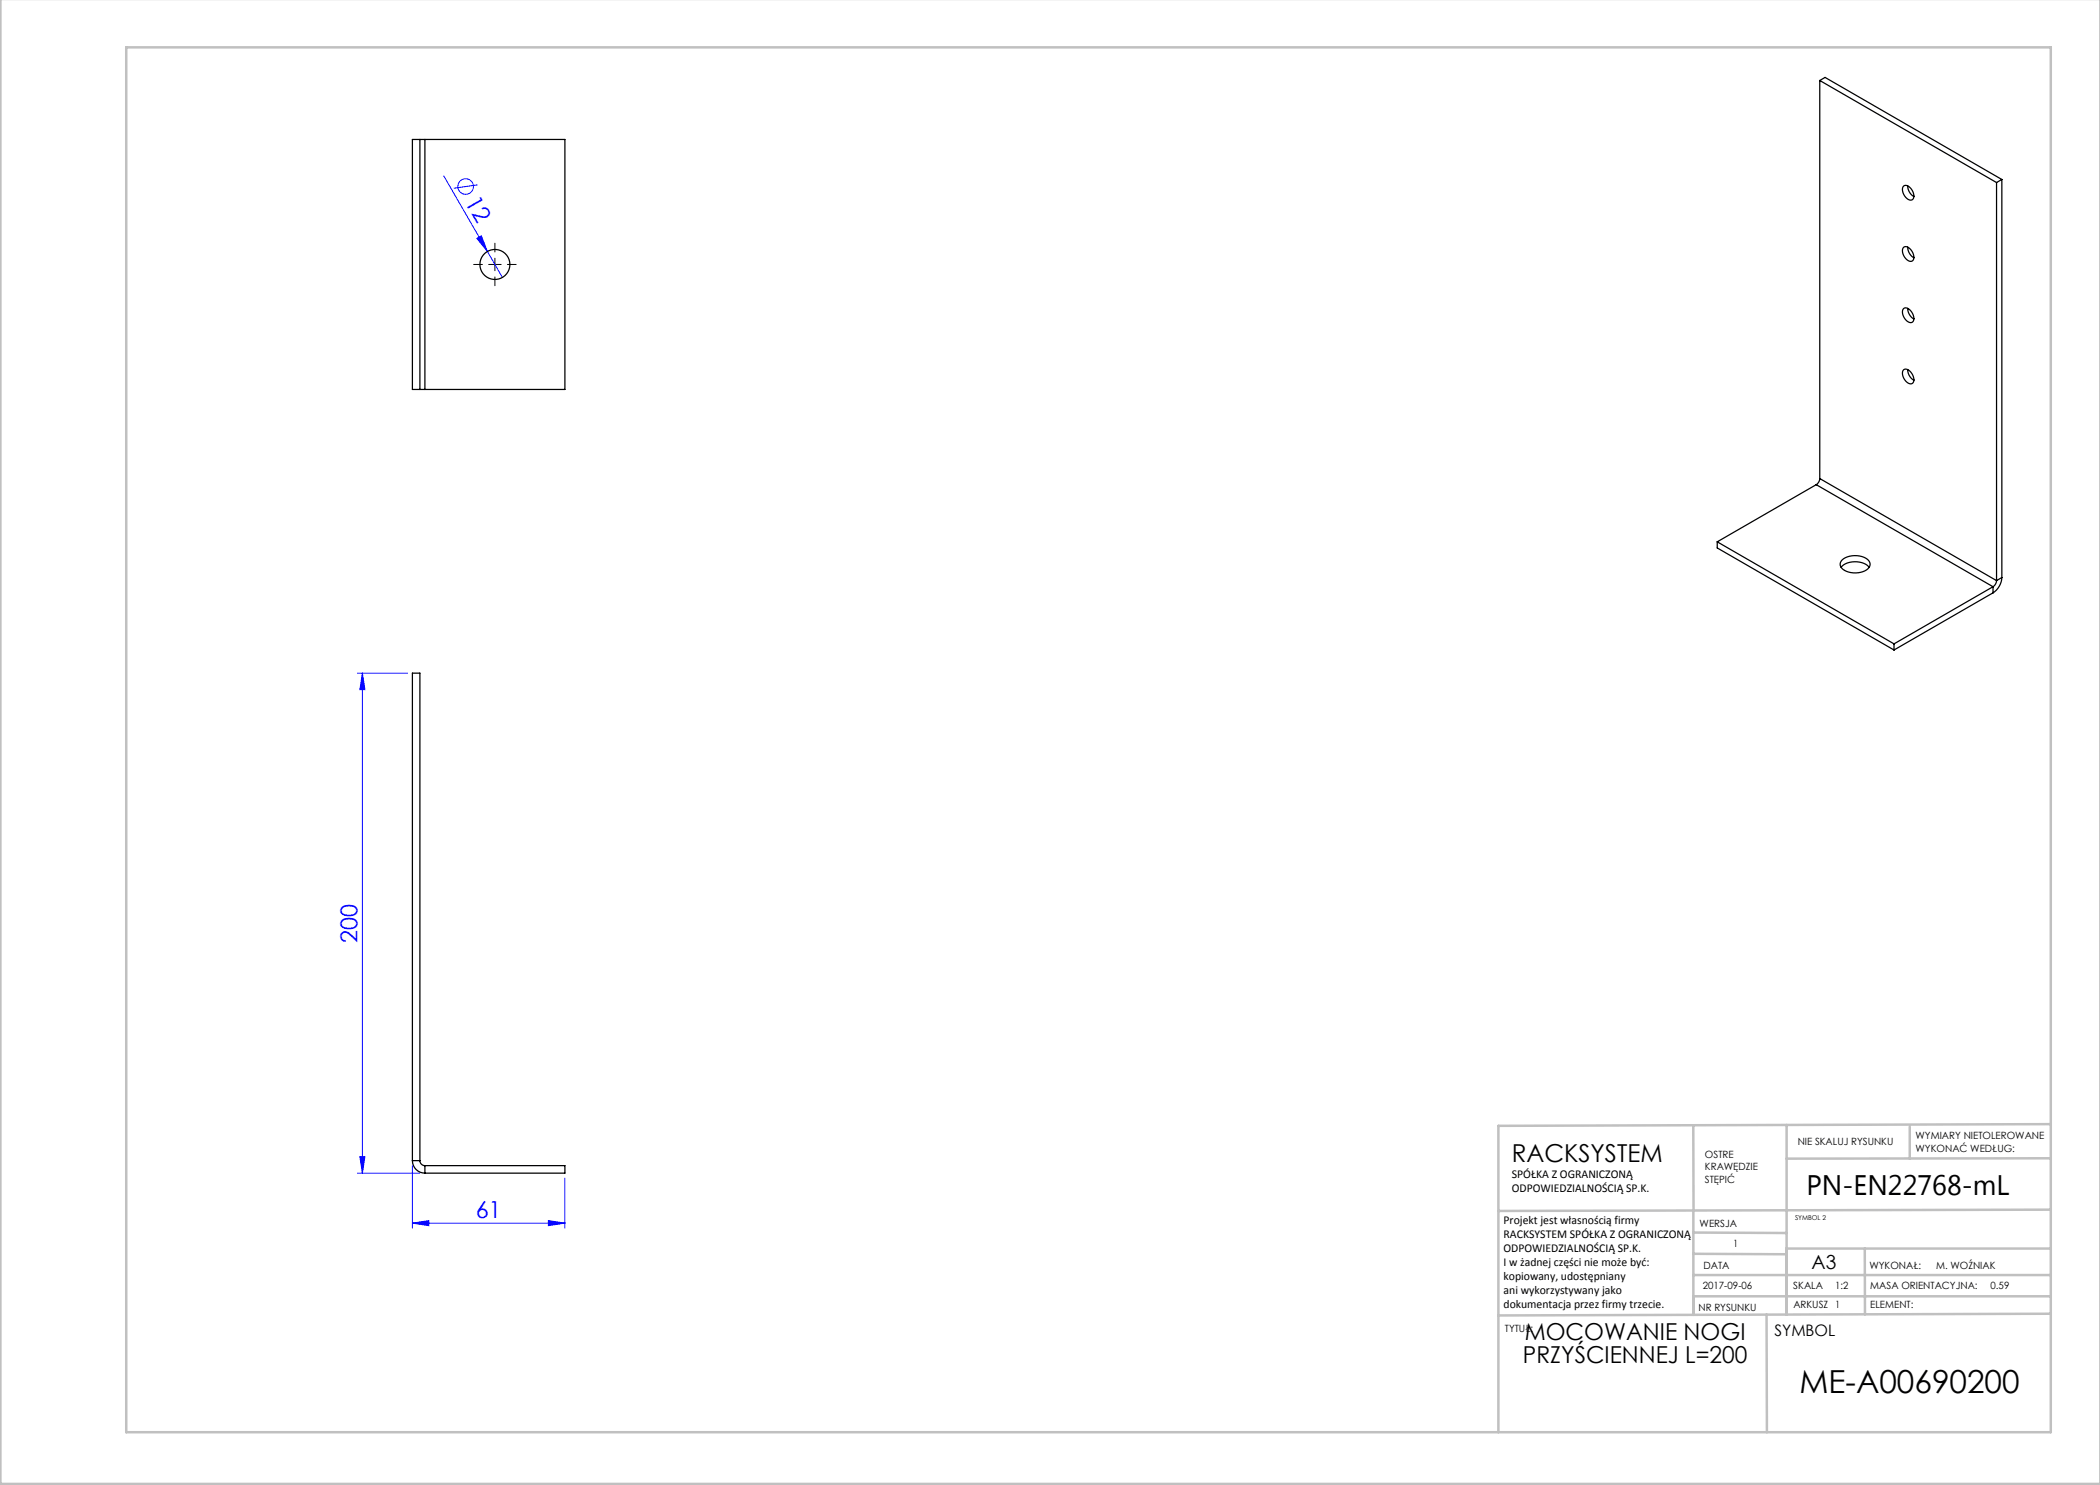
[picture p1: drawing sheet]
<svg xmlns="http://www.w3.org/2000/svg" width="420mm" height="297mm" viewBox="0 0 420 297" stroke-linecap="round" stroke-linejoin="round" font-family="sans-serif">
<g fill="none" stroke="#00f" stroke-width=".2">
<path d="M88.8 35.2l11.7 20.3M95.5 37l-4.7 .6M95.4 47.7l.9-.5 1.2 3.1zM71.5 134.6h10M72.5 134.6l.5 3.3h-1zM72.5 134.6v100M71.5 234.6h12.5M72 231.3h1l-.5 3.3zM82.5 233.1v12.5M113 235.6v10M82.5 244.6l3.3-.5v1zM82.5 244.6h30.5"/>
<path d="M109.7 244.1l3.3 .5-3.3 .5z"/>
<circle cx="93.1" cy="37.3" r="1.56"/>
</g>
<path d="M96.5 52.9h-1.8M99 50.4v-1.8M99 55.4v1.7M101.5 52.9h1.7" fill="none" stroke="#000" stroke-width=".2" stroke-dasharray="15.2 1.3 1.3 1.3"/>
<path d="M97.7 52.9h2.5M99 51.6v2.5" fill="none" stroke="#000" stroke-width=".2"/>
<g fill="none" stroke="#c0c0c0" stroke-width=".5">
<path d="M.1 -.1v296.9h419.9M25.2 9.5h385v276.9h-385zM338.7 225.2v16.9M357.3 225v37.9M382 225.4v6.3M410.1 224.8l-110.4 .4v61.2M410.1 231.7h-52.8M338.7 259.3h71.5M338.7 255h71.5M338.7 250.8l18.6 .1M338.7 246.5l18.6 .1M338.7 242.1v20.9"/>
<path d="M373 249.7v13.2M410.1 241.9l-110.4 .3M410.2 249.7h-52.9v13.2M353.3 262.9l.1 23.5M410.2 262.7l-110.5 .4"/>
</g>
<g fill="#00f">
<path d="M95.4 47.7l.9-.5 1.2 3.1z"/>
<path d="M82.5 244.6l3.3-.5v1zM109.7 244.1l3.3 .5-3.3 .5z"/>
<path d="M72 231.3h1l-.5 3.3zM72.5 134.6l.5 3.3h-1z"/>
</g>
<g fill="none" stroke="#000" stroke-width=".25">
<path d="M364 16.1v79.6M364 16.1l35.3 20.4M364 16.1l1-.6 35.4 20.4M84 27.9h1M84 27.9v50M84 27.9h-1.5v50h1.5M85 27.9v50M85 27.9h28v50h-28M380.7 37.2a1.41 1.41 0 0 1 1.8 1l.3 .7a.8 .8 0 0 1-.4 1.1 .8 .8 0 0 1-1-.3 2.02 2.02 0 0 1-.7-2.5zM381.5 37.2a2.48 2.48 0 0 0 1.3 2.1M399.3 36.5v79.6M400.4 35.9l-1.1 .6"/>
<path d="M400.4 35.9v79.6M380.7 49.5a1.41 1.41 0 0 1 1.8 1l.3 .7a.8 .8 0 0 1-.4 1 .8 .8 0 0 1-1-.3 2.02 2.02 0 0 1-.7-2.4zM381.5 49.4a2.48 2.48 0 0 0 1.3 2.2M84 77.9h1M380.7 61.7a1.41 1.41 0 0 1 1.8 1l.3 .7a.8 .8 0 0 1-.4 1.1 .8 .8 0 0 1-1-.3 2.02 2.02 0 0 1-.7-2.5zM380.7 73.9a1.41 1.41 0 0 1 1.8 1.1l.3 .6a.8 .8 0 0 1-.4 1.1 .8 .8 0 0 1-1-.3 2.02 2.02 0 0 1-.7-2.5zM381.5 61.7a2.48 2.48 0 0 0 1.3 2.1M381.5 73.9a2.48 2.48 0 0 0 1.3 2.2M363.2 96.9l-19.8 11.5M363.2 96.9l35.4 20.4M364 95.7a1.56 1.56 0 0 1-.8 1.2M364 95.7l35.3 20.4"/>
<path d="M343.4 108.4l35.4 20.4M343.4 108.4v1.2l35.4 20.4M368.2 113.5a4.1 4.1 0 0 1 5.6 0M368.4 112a4.1 4.1 0 0 1 5.5 .4 1.53 1.53 0 0 1-1.3 1.9 4 4 0 0 1-4.5-1 1.11 1.11 0 0 1 .3-1.3zM398.6 118.6l-19.8 11.4M398.6 117.3l-19.8 11.5M398.6 117.3v1.3M399.3 116.1a1.56 1.56 0 0 1-.7 1.2M400.4 115.5a3.9 3.9 0 0 1-1.8 3.1M400.4 115.5l-1.1 .6M378.8 128.8v1.2M82.5 232.1a2.5 2.5 0 0 0 2.5 2.5"/>
<path d="M82.5 232.1h1.5M82.5 232.1v-97.5h1.5v97.5M84 232.1a1 1 0 0 0 1 1M85 233.1v1.5M85 233.1h28v1.5h-28"/>
<circle cx="99" cy="52.9" r="3"/>
</g>
<text font-size="6.3" x="359.9" y="278.5">ME-A00690200</text>
<text font-size="5.6" x="361.3" y="239.1">PN-EN22768-mL</text>
<text font-size="4.9" x="302.4" y="232.4">RACKSYSTEM</text>
<g font-size="4.7" fill="#00f">
<text x="92.9" y="40.4" transform="rotate(60 92.9 40.4)">12</text>
<text x="71.5" y="188.5" transform="rotate(-90 71.5 188.5)">200</text>
<text x="95.1" y="243.6">61</text>
</g>
<g font-size="4.7">
<text x="305" y="268.1">MOCOWANIE NOGI</text>
<text x="304.6" y="272.6">PRZYŚCIENNEJ L=200</text>
</g>
<text font-size="3.9" x="362.3" y="253.8">A3</text>
<text font-size="3.2" x="354.9" y="267.2">SYMBOL</text>
<g font-size="2.4">
<text x="302.4" y="235.6">SPÓŁKA Z OGRANICZONĄ</text>
<text x="302.4" y="238.4">ODPOWIEDZIALNOŚCIĄ SP.K.</text>
<text x="300.7" y="244.7">Projekt jest własnością firmy</text>
<text x="300.7" y="247.5">RACKSYSTEM SPÓŁKA Z OGRANICZONĄ</text>
<text x="300.7" y="250.3">ODPOWIEDZIALNOŚCIĄ SP.K.</text>
<text x="300.7" y="253.1">I w żadnej części nie może być:</text>
<text x="300.7" y="256">kopiowany, udostępniany</text>
<text x="300.7" y="258.8">ani wykorzystywany jako</text>
<text x="300.7" y="261.6">dokumentacja przez firmy trzecie.</text>
</g>
<g font-size="2">
<text x="383.1" y="227.9">WYMIARY NIETOLEROWANE</text>
<text x="341" y="231.6">OSTRE</text>
<text x="359.5" y="228.9">NIE SKALUJ RYSUNKU</text>
<text x="383.1" y="230.4">WYKONAĆ WEDŁUG:</text>
<text x="341" y="234.1">KRAWĘDZIE</text>
<text x="341" y="236.6">STĘPIĆ</text>
<text x="339.9" y="245.4">WERSJA</text>
<text x="346.6" y="249.5">1</text>
<text x="340.6" y="257.7">2017-09-06</text>
<text x="340.7" y="253.8">DATA</text>
<text x="358.7" y="257.7">SKALA</text>
<text x="367" y="257.7">1:2</text>
<text x="373.9" y="253.8">WYKONAŁ:</text>
<text x="374.1" y="257.7">MASA ORIENTACYJNA:</text>
<text x="387.2" y="253.8">M. WOŹNIAK</text>
<text x="398.1" y="257.7">0.59</text>
<text x="339.7" y="262.3">NR RYSUNKU</text>
<text x="358.7" y="261.7">ARKUSZ 1</text>
<text x="374.1" y="261.7">ELEMENT:</text>
<text x="301" y="266.4">TYTUŁ:</text>
</g>
<text font-size="1.3" x="359" y="244">SYMBOL 2</text>
</svg>
